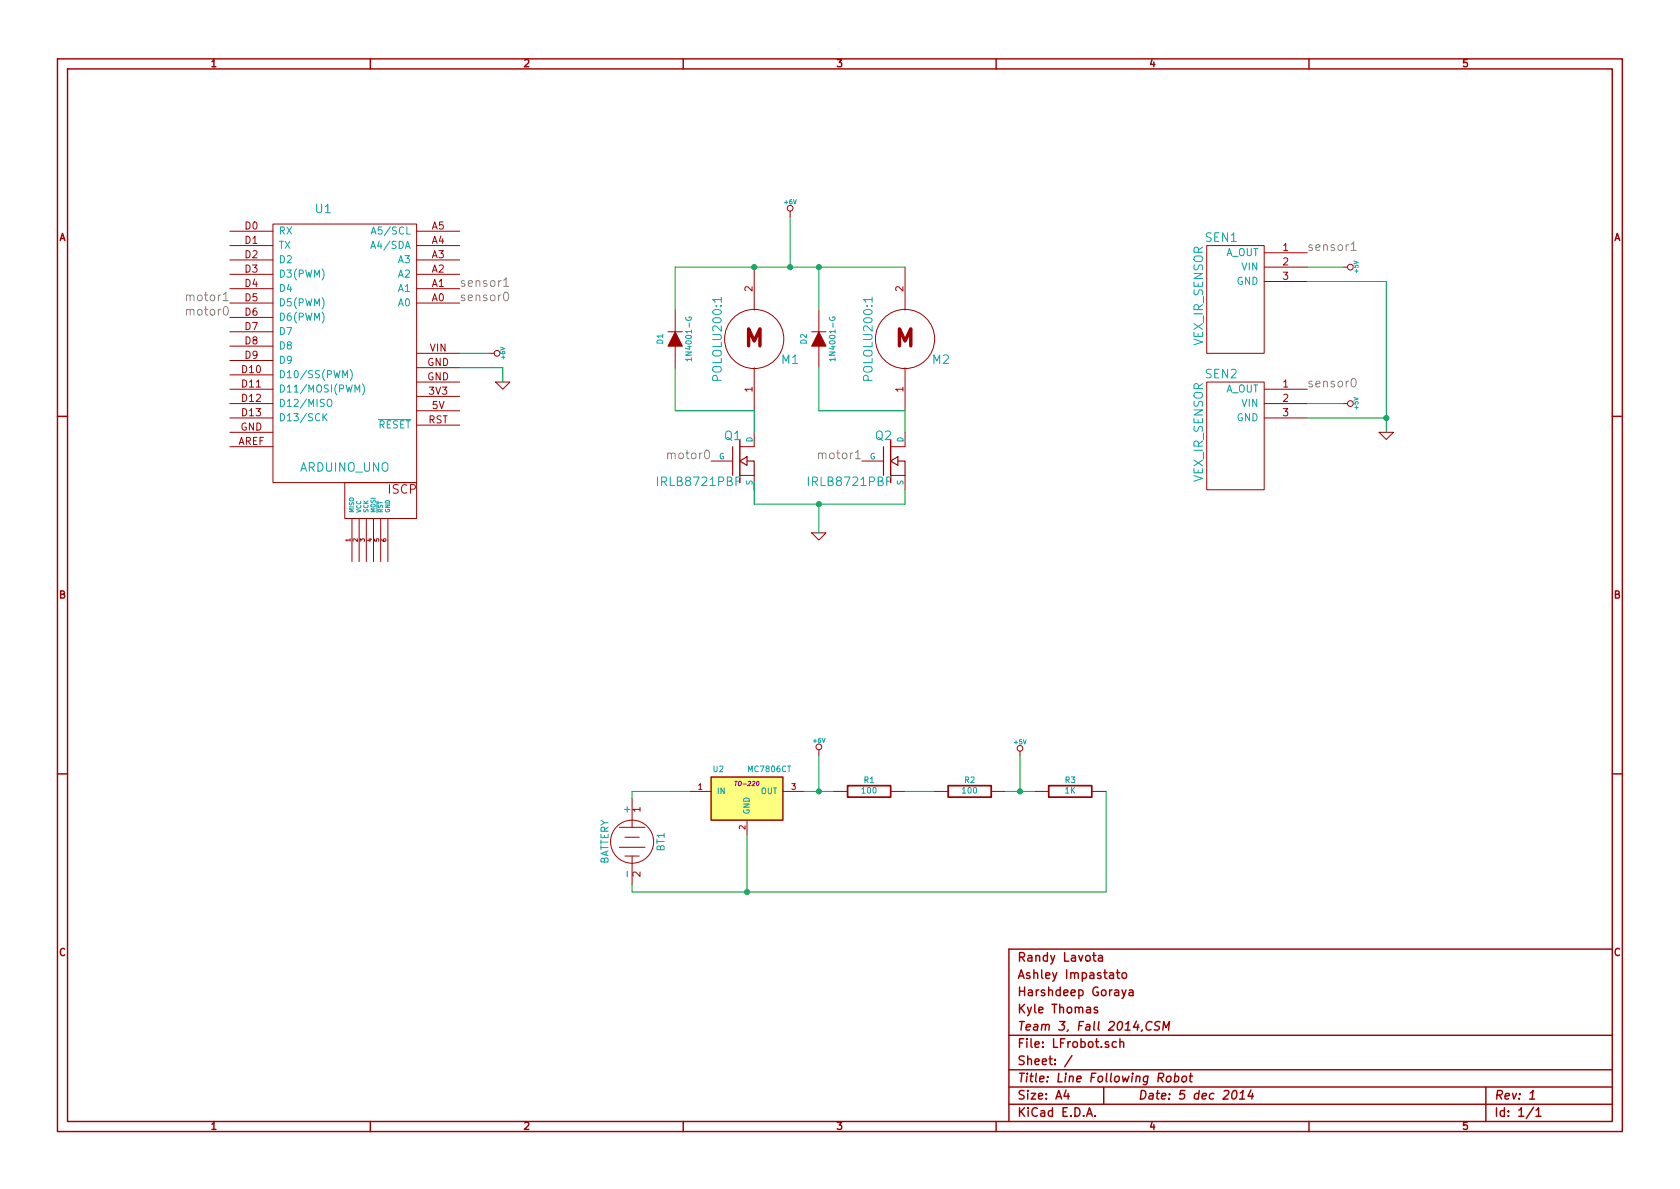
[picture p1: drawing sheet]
EESchema Schematic File Version 2
LIBS:power
LIBS:device
LIBS:transistors
LIBS:conn
LIBS:linear
LIBS:regul
LIBS:74xx
LIBS:cmos4000
LIBS:adc-dac
LIBS:memory
LIBS:xilinx
LIBS:special
LIBS:microcontrollers
LIBS:dsp
LIBS:microchip
LIBS:analog_switches
LIBS:motorola
LIBS:texas
LIBS:intel
LIBS:audio
LIBS:interface
LIBS:digital-audio
LIBS:philips
LIBS:display
LIBS:cypress
LIBS:siliconi
LIBS:opto
LIBS:atmel
LIBS:contrib
LIBS:valves
LIBS:arduino
LIBS:pololu
LIBS:regs
LIBS:sensors
LIBS:LFrobot-cache
EELAYER 27 0
EELAYER END
$Descr A4 11693 8268
encoding utf-8
Sheet 1 1
Title "Line Following Robot"
Date "5 dec 2014"
Rev "1"
Comp "Team 3, Fall 2014,CSM"
Comment1 "Kyle Thomas"
Comment2 "Harshdeep Goraya"
Comment3 "Ashley Impastato"
Comment4 "Randy Lavota"
$EndDescr
$Comp
L MOSFET_N Q1
U 1 1
P 5150 3200
F 0 "Q1" H 5160 3370 60  0000 R CNN
F 1 "IRLB8721PBF" H 5160 3050 60  0000 R CNN
F 2 "~" H 5150 3200 60  0000 C CNN
F 3 "~" H 5150 3200 60  0000 C CNN
	1    5150 3200
	1    0    0    -1  
$EndComp
$Comp
L MOSFET_N Q2
U 1 1
P 6200 3200
F 0 "Q2" H 6210 3370 60  0000 R CNN
F 1 "IRLB8721PBF" H 6210 3050 60  0000 R CNN
F 2 "~" H 6200 3200 60  0000 C CNN
F 3 "~" H 6200 3200 60  0000 C CNN
	1    6200 3200
	1    0    0    -1  
$EndComp
$Comp
L DIODE D2
U 1 1
P 5700 2350
F 0 "D2" H 5700 2450 40  0000 C CNN
F 1 "1N4001-G" H 5700 2250 40  0000 C CNN
F 2 "~" H 5700 2350 60  0000 C CNN
F 3 "~" H 5700 2350 60  0000 C CNN
	1    5700 2350
	0    -1   -1   0   
$EndComp
$Comp
L DIODE D1
U 1 1
P 4700 2350
F 0 "D1" H 4700 2450 40  0000 C CNN
F 1 "1N4001-G" H 4700 2250 40  0000 C CNN
F 2 "~" H 4700 2350 60  0000 C CNN
F 3 "~" H 4700 2350 60  0000 C CNN
	1    4700 2350
	0    -1   -1   0   
$EndComp
$Comp
L R R1
U 1 1
P 6050 5500
F 0 "R1" V 6130 5500 40  0000 C CNN
F 1 "100" V 6057 5501 40  0000 C CNN
F 2 "~" V 5980 5500 30  0000 C CNN
F 3 "~" H 6050 5500 30  0000 C CNN
	1    6050 5500
	0    -1   -1   0   
$EndComp
$Comp
L R R2
U 1 1
P 6750 5500
F 0 "R2" V 6830 5500 40  0000 C CNN
F 1 "100" V 6757 5501 40  0000 C CNN
F 2 "~" V 6680 5500 30  0000 C CNN
F 3 "~" H 6750 5500 30  0000 C CNN
	1    6750 5500
	0    -1   -1   0   
$EndComp
$Comp
L R R3
U 1 1
P 7450 5500
F 0 "R3" V 7530 5500 40  0000 C CNN
F 1 "1K" V 7457 5501 40  0000 C CNN
F 2 "~" V 7380 5500 30  0000 C CNN
F 3 "~" H 7450 5500 30  0000 C CNN
	1    7450 5500
	0    -1   -1   0   
$EndComp
$Comp
L BATTERY BT1
U 1 1
P 4400 5850
F 0 "BT1" H 4400 6050 50  0000 C CNN
F 1 "BATTERY" H 4400 5660 50  0000 C CNN
F 2 "~" H 4400 5850 60  0000 C CNN
F 3 "~" H 4400 5850 60  0000 C CNN
	1    4400 5850
	0    1    1    0   
$EndComp
$Comp
L POLOLU200:1 M1
U 1 1
P 5250 2350
F 0 "M1" H 5500 2200 60  0000 C CNN
F 1 "POLOLU200:1" V 5000 2350 60  0000 C CNN
F 2 "~" H 5250 2350 60  0000 C CNN
F 3 "~" H 5250 2350 60  0000 C CNN
	1    5250 2350
	1    0    0    -1  
$EndComp
$Comp
L POLOLU200:1 M2
U 1 1
P 6300 2350
F 0 "M2" H 6550 2200 60  0000 C CNN
F 1 "POLOLU200:1" V 6050 2350 60  0000 C CNN
F 2 "~" H 6300 2350 60  0000 C CNN
F 3 "~" H 6300 2350 60  0000 C CNN
	1    6300 2350
	1    0    0    -1  
$EndComp
$Comp
L MC7806CT U2
U 1 1
P 5200 5550
F 0 "U2" H 5000 5750 40  0000 C CNN
F 1 "MC7806CT" H 5200 5750 40  0000 L CNN
F 2 "TO-220" H 5200 5650 30  0000 C CIN
F 3 "~" H 5200 5550 60  0000 C CNN
	1    5200 5550
	1    0    0    -1  
$EndComp
Wire Wire Line
	4700 1850 5250 1850
Wire Wire Line
	5250 1850 5500 1850
Wire Wire Line
	5500 1850 5700 1850
Wire Wire Line
	5700 1850 6300 1850
Wire Wire Line
	4700 1850 4700 2150
Wire Wire Line
	4700 2550 4700 2850
Wire Wire Line
	4700 2850 5250 2850
Wire Wire Line
	5250 2850 5250 3000
Wire Wire Line
	5700 1850 5700 2150
Wire Wire Line
	5700 2550 5700 2850
Wire Wire Line
	5700 2850 6300 2850
Wire Wire Line
	6300 2850 6300 3000
$Comp
L GND #PWR7
U 1 1
P 5700 3700
F 0 "#PWR7" H 5700 3700 30  0001 C CNN
F 1 "GND" H 5700 3630 30  0001 C CNN
F 2 "" H 5700 3700 60  0000 C CNN
F 3 "" H 5700 3700 60  0000 C CNN
	1    5700 3700
	1    0    0    -1  
$EndComp
Wire Wire Line
	5250 3350 5250 3500
Wire Wire Line
	5250 3500 5700 3500
Wire Wire Line
	5700 3500 6300 3500
Wire Wire Line
	6300 3500 6300 3400
Wire Wire Line
	5700 3700 5700 3500
Connection ~ 5700 3500
Connection ~ 5250 1850
Connection ~ 5700 1850
$Comp
L +6V #PWR6
U 1 1
P 5500 1500
F 0 "#PWR6" H 5500 1630 20  0001 C CNN
F 1 "+6V" H 5500 1600 30  0000 C CNN
F 2 "" H 5500 1500 60  0000 C CNN
F 3 "" H 5500 1500 60  0000 C CNN
	1    5500 1500
	1    0    0    -1  
$EndComp
Wire Wire Line
	5500 1500 5500 1850
Connection ~ 5500 1850
Wire Wire Line
	4400 5550 4400 5500
Wire Wire Line
	4400 5500 4800 5500
Wire Wire Line
	5600 5500 5700 5500
Wire Wire Line
	5700 5500 5800 5500
Wire Wire Line
	6300 5500 6500 5500
Wire Wire Line
	7000 5500 7100 5500
Wire Wire Line
	7100 5500 7200 5500
Wire Wire Line
	7700 6200 7700 5500
Wire Wire Line
	4400 6200 5200 6200
Wire Wire Line
	5200 6200 7700 6200
Wire Wire Line
	4400 6200 4400 6150
Wire Wire Line
	5200 5800 5200 6200
Connection ~ 5200 6200
$Comp
L +6V #PWR8
U 1 1
P 5700 5250
F 0 "#PWR8" H 5700 5380 20  0001 C CNN
F 1 "+6V" H 5700 5350 30  0000 C CNN
F 2 "" H 5700 5250 60  0000 C CNN
F 3 "" H 5700 5250 60  0000 C CNN
	1    5700 5250
	1    0    0    -1  
$EndComp
$Comp
L +5V #PWR9
U 1 1
P 7100 5250
F 0 "#PWR9" H 7100 5340 20  0001 C CNN
F 1 "+5V" H 7100 5340 30  0000 C CNN
F 2 "" H 7100 5250 60  0000 C CNN
F 3 "" H 7100 5250 60  0000 C CNN
	1    7100 5250
	1    0    0    -1  
$EndComp
Wire Wire Line
	7100 5250 7100 5500
Connection ~ 7100 5500
Wire Wire Line
	5700 5250 5700 5500
Connection ~ 5700 5500
$Comp
L ARDUINO_UNO U1
U 1 1
P 2400 2450
F 0 "U1" H 2250 3450 60  0000 C CNN
F 1 "ARDUINO_UNO" H 2400 1650 60  0000 C CNN
F 2 "~" V 2200 2900 60  0000 C CNN
F 3 "~" V 2200 2900 60  0000 C CNN
	1    2400 2450
	1    0    0    -1  
$EndComp
$Comp
L VEX_IR_SENSOR SEN1
U 1 1
P 8600 2100
F 0 "SEN1" H 8500 2550 60  0000 C CNN
F 1 "VEX_IR_SENSOR" V 8350 2150 60  0000 C CNN
F 2 "~" H 8650 2000 60  0000 C CNN
F 3 "~" H 8650 2000 60  0000 C CNN
	1    8600 2100
	1    0    0    -1  
$EndComp
$Comp
L VEX_IR_SENSOR SEN2
U 1 1
P 8600 3050
F 0 "SEN2" H 8500 3500 60  0000 C CNN
F 1 "VEX_IR_SENSOR" V 8350 3100 60  0000 C CNN
F 2 "~" H 8650 2950 60  0000 C CNN
F 3 "~" H 8650 2950 60  0000 C CNN
	1    8600 3050
	1    0    0    -1  
$EndComp
$Comp
L +5V #PWR1
U 1 1
P 9350 1850
F 0 "#PWR1" H 9350 1940 20  0001 C CNN
F 1 "+5V" H 9350 1940 30  0000 C CNN
F 2 "" H 9350 1850 60  0000 C CNN
F 3 "" H 9350 1850 60  0000 C CNN
	1    9350 1850
	0    1    1    0   
$EndComp
$Comp
L +5V #PWR2
U 1 1
P 9350 2800
F 0 "#PWR2" H 9350 2890 20  0001 C CNN
F 1 "+5V" H 9350 2890 30  0000 C CNN
F 2 "" H 9350 2800 60  0000 C CNN
F 3 "" H 9350 2800 60  0000 C CNN
	1    9350 2800
	0    1    1    0   
$EndComp
$Comp
L GND #PWR3
U 1 1
P 9650 3000
F 0 "#PWR3" H 9650 3000 30  0001 C CNN
F 1 "GND" H 9650 2930 30  0001 C CNN
F 2 "" H 9650 3000 60  0000 C CNN
F 3 "" H 9650 3000 60  0000 C CNN
	1    9650 3000
	1    0    0    -1  
$EndComp
Text Label 9100 2700 0    60   ~ 0
sensor0
Text Label 9100 1750 0    60   ~ 0
sensor1
Wire Wire Line
	9100 1850 9350 1850
Wire Wire Line
	9100 2800 9350 2800
Wire Wire Line
	9100 2900 9650 2900
Wire Wire Line
	9650 1950 9650 2900
Wire Wire Line
	9650 2900 9650 3000
Wire Wire Line
	9650 1950 9100 1950
Connection ~ 9650 2900
Text Label 3200 2100 0    60   ~ 0
sensor0
Text Label 3200 2000 0    60   ~ 0
sensor1
Text Label 4950 3200 2    60   ~ 0
motor0
Text Label 6000 3200 2    60   ~ 0
motor1
$Comp
L +6V #PWR4
U 1 1
P 3400 2450
F 0 "#PWR4" H 3400 2580 20  0001 C CNN
F 1 "+6V" H 3400 2550 30  0000 C CNN
F 2 "" H 3400 2450 60  0000 C CNN
F 3 "" H 3400 2450 60  0000 C CNN
	1    3400 2450
	0    1    1    0   
$EndComp
Wire Wire Line
	3200 2450 3400 2450
$Comp
L GND #PWR5
U 1 1
P 3500 2650
F 0 "#PWR5" H 3500 2650 30  0001 C CNN
F 1 "GND" H 3500 2580 30  0001 C CNN
F 2 "" H 3500 2650 60  0000 C CNN
F 3 "" H 3500 2650 60  0000 C CNN
	1    3500 2650
	1    0    0    -1  
$EndComp
Wire Wire Line
	3200 2550 3500 2550
Wire Wire Line
	3500 2550 3500 2650
Text Label 1600 2200 2    60   ~ 0
motor0
Text Label 1600 2100 2    60   ~ 0
motor1
$EndSCHEMATC
